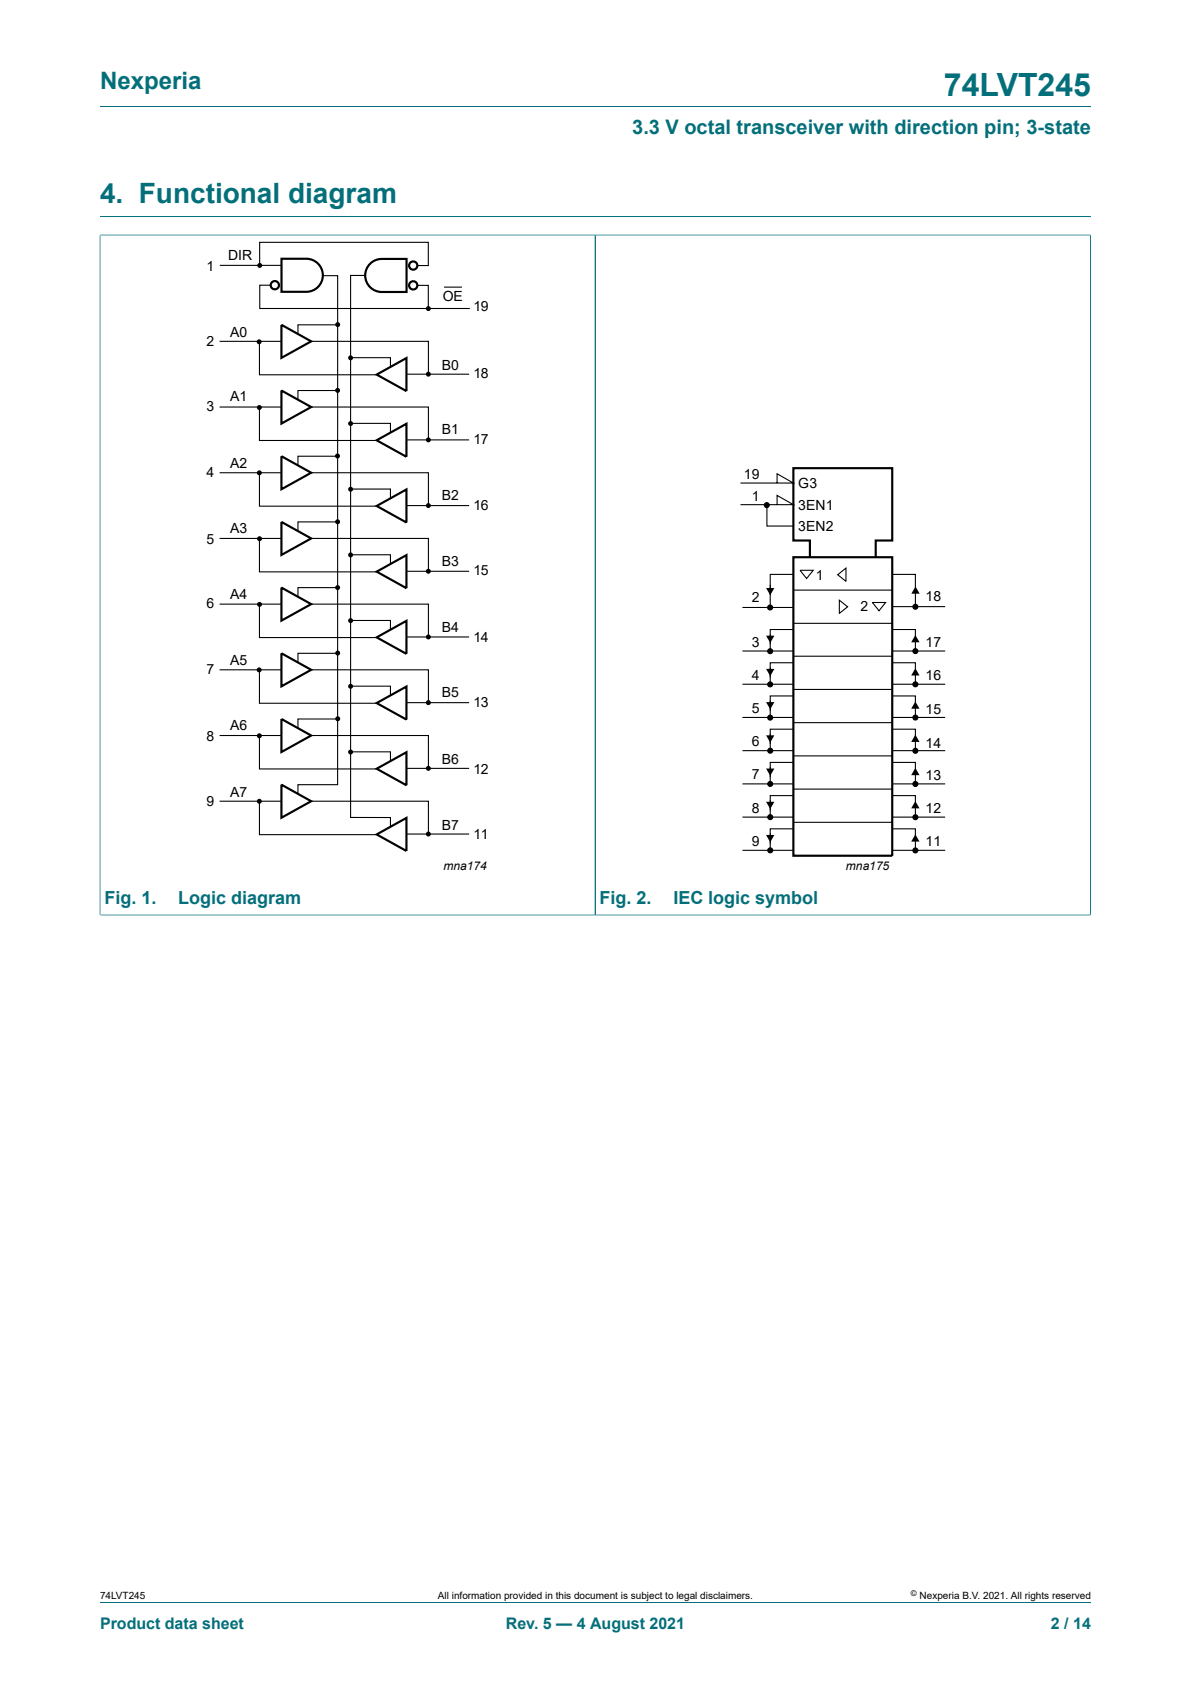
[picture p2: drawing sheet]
<svg xmlns="http://www.w3.org/2000/svg" width="210mm" height="297mm" viewBox="0 0 210 297" stroke-linecap="round" stroke-linejoin="round" font-family="sans-serif">
<path d="M17.6 18.8h174.8M17.6 38.2h174.8M17.6 41.5h174.7M17.6 41.4v120M105 41.5v119.9M192.3 41.4v120M17.6 161.4h174.7M17.6 282.6h174.8" fill="none" stroke="#036f7b" stroke-width=".18"/>
<g fill="none" stroke="#000" stroke-width=".38">
<path d="M49.6 57.3l5.3 2.9-5.3 2.9zM49.6 45.6h4.4a2.92 2.92 0 0 1 2.9 2.9 2.92 2.92 0 0 1-2.9 3h-4.4zM65 46.8a2.91 2.91 0 0 1 2.3-1.1h4.4v5.8h-4.4a2.92 2.92 0 0 1-2.6-1.7 2.92 2.92 0 0 1 .3-3zM49.6 68.9l5.3 2.9-5.3 2.9zM66.4 66.1l5.3-3v5.9zM66.4 77.7l5.3-3v5.9zM49.6 80.5l5.3 2.9-5.3 2.9zM49.6 92l5.3 3-5.3 2.9zM66.4 89.2l5.3-2.9v5.9zM139.9 98.3h17.4v52.6h-17.4zM142.8 98.2v-2.9h-2.9v-12.7h17.4v12.7h-2.9v2.9M49.6 103.6l5.3 2.9-5.3 3z"/>
<path d="M49.6 115.2l5.3 2.9-5.3 2.9zM66.4 100.8l5.3-2.9v5.8zM66.4 112.4l5.3-2.9v5.8zM49.6 126.8l5.3 2.9-5.3 2.9zM49.6 138.4l5.3 2.9-5.3 2.9zM66.4 124l5.3-2.9v5.8zM66.4 135.6l5.3-2.9v5.8zM66.4 147.2l5.3-2.9v5.8z"/>
<circle cx="48.5" cy="50.3" r=".73"/>
<circle cx="72.9" cy="50.3" r=".73"/>
<circle cx="72.9" cy="46.8" r=".73"/>
</g>
<g fill="none" stroke="#000" stroke-width=".19">
<path d="M38.8 46.8h10.8M45.8 46.8v-4.1h29.7v4.1h-1.9M47.7 50.3h-1.9v4.1h37M57 48.6h2.5v89.8h-7v1.6M59.4 57.3h-6.9v1.6M64.4 48.6h-2.6v95.6h7v1.6M73.6 50.3h1.9v4.2M78.3 50.6h3.2M38.7 60.2h10.9M38.7 71.8h10.9M45.7 60.2v5.9h20.7M45.7 71.8v5.9h20.7"/>
<path d="M54.9 60.2h20.6v5.9M54.9 71.8h20.6v5.9M59.4 68.9h-6.9v1.6M61.9 63.1h6.9v1.6M61.9 74.7h6.9v1.5M71.7 66h11M71.7 77.6h11M38.7 83.4h10.9M38.7 95h10.9M45.7 83.4v5.9h20.7M45.7 95v5.9h20.7M54.9 83.4h20.6v5.9"/>
<path d="M54.9 95h20.6v5.9M59.4 80.5h-6.9v1.6M59.4 92h-6.9v1.7M61.9 86.3h6.9v1.5M61.9 97.8h6.9v1.6M71.7 89.2h11M130.6 85.2h9.3l-2.9-1.6v1.6M130.6 89h9.3l-2.9-1.6v1.6M135.2 89.1v3.7h4.7M38.7 106.5h10.9M38.7 118.1h10.9M45.7 106.6v5.8h20.7"/>
<path d="M45.7 118.2v5.8h20.7M54.9 106.5h20.6v5.9M54.9 118.1h20.6v5.9M59.4 103.6h-6.9v1.6M59.4 115.2h-6.9v1.6M61.9 109.4h6.9v1.6M71.7 100.8h11M71.7 112.3h11M130.9 114.8h9M130.9 107.1h9M139.9 111h-4.1v3.8M139.9 116.9h-4.1v3.8"/>
<path d="M139.9 101.3h-4.1v5.8M139.9 115.7h17.4M139.9 109.9h17.4M139.9 104.1h17.4M141.1 100.6h2.3l-1.2 1.4zM147.7 101.4l1.5-1.2v2.3zM148 105.9l1.5 1.1-1.5 1.2zM153.8 106.3h2.4l-1.2 1.4zM157.3 111h4.1v3.8M157.3 116.9h4.1v3.8M157.3 101.3h4.1v5.7M157.3 114.8h9.4"/>
<path d="M157.3 107h9.4M38.7 129.7h10.9M45.7 129.8v5.8h20.7M54.9 129.7h20.6v5.9M59.4 126.8h-6.9v1.6M61.9 121h6.9v1.6M61.9 132.6h6.9v1.6M71.7 123.9h11M71.7 135.5h11M130.9 120.7h9M130.9 126.5h9M130.9 132.4h9"/>
<path d="M130.9 138.3h9M139.9 122.7h-4.1v3.8M139.9 128.6h-4.1v3.8M139.9 134.5h-4.1v3.8M139.9 121.6h17.4M139.9 127.5h17.4M139.9 133.3h17.4M139.9 139.2h17.4M157.3 122.7h4.1v3.8M157.3 128.6h4.1v3.8M157.3 134.5h4.1v3.8M157.3 120.7h9.4"/>
<path d="M157.3 126.5h9.4M157.3 132.4h9.4M157.3 138.3h9.4M38.7 141.3h10.9M45.7 141.3v5.9h20.7M54.9 141.3h20.6v5.9M71.7 147.1h11M130.9 144.1h9M130.9 150h9M139.9 140.3h-4.1v3.8M139.9 146.2h-4.1v3.8M139.9 145h17.4"/>
<path d="M157.3 140.3h4.1v3.8M157.3 146.2h4.1v3.8M157.3 144.1h9.4M157.3 150h9.4"/>
<circle cx="135.2" cy="89.1" r=".44"/>
<circle cx="135.8" cy="107.1" r=".44"/>
<circle cx="135.8" cy="114.8" r=".44"/>
<circle cx="161.4" cy="114.8" r=".44"/>
<circle cx="161.4" cy="107" r=".44"/>
<circle cx="135.8" cy="120.7" r=".44"/>
<circle cx="135.8" cy="126.6" r=".44"/>
<circle cx="135.8" cy="132.4" r=".44"/>
<circle cx="135.8" cy="138.3" r=".44"/>
<circle cx="161.4" cy="132.4" r=".44"/>
<circle cx="161.4" cy="120.7" r=".44"/>
<circle cx="161.4" cy="126.6" r=".44"/>
<circle cx="161.4" cy="138.3" r=".44"/>
<circle cx="135.8" cy="144.1" r=".44"/>
<circle cx="135.8" cy="150" r=".44"/>
<circle cx="161.4" cy="150" r=".44"/>
<circle cx="161.4" cy="144.1" r=".44"/>
</g>
<g fill="#000">
<path d="M135.1 112.1h1.4l-.7 1.3zM135.1 118h1.4l-.7 1.2zM135.1 103.7h1.4l-.7 1.3zM161.4 112l.7 1.3h-1.4zM161.4 117.9l.7 1.2h-1.4zM161.4 103.4l.8 1.3h-1.5zM135.1 123.8h1.4l-.7 1.3zM135.1 129.7h1.4l-.7 1.3zM135.1 135.5h1.4l-.7 1.3zM161.4 123.7l.7 1.3h-1.4zM161.4 129.6l.7 1.3h-1.4zM161.4 135.4l.7 1.3h-1.4z"/>
<path d="M135.1 141.4h1.4l-.7 1.3zM135.1 147.3h1.4l-.7 1.2zM161.4 141.3l.7 1.3h-1.4zM161.4 147.2l.7 1.2h-1.4z"/>
<circle cx="45.8" cy="46.8" r=".44"/>
<circle cx="59.5" cy="57.2" r=".44"/>
<circle cx="75.5" cy="54.4" r=".44"/>
<circle cx="45.7" cy="60.3" r=".44"/>
<circle cx="45.7" cy="71.9" r=".44"/>
<circle cx="59.5" cy="68.9" r=".44"/>
<circle cx="61.8" cy="63.1" r=".44"/>
<circle cx="61.8" cy="74.7" r=".44"/>
<circle cx="75.5" cy="66" r=".44"/>
<circle cx="75.5" cy="77.6" r=".44"/>
<circle cx="45.7" cy="83.4" r=".44"/>
<circle cx="45.8" cy="95" r=".44"/>
<circle cx="59.5" cy="80.4" r=".44"/>
<circle cx="59.5" cy="92" r=".44"/>
<circle cx="61.8" cy="97.9" r=".44"/>
<circle cx="61.8" cy="86.3" r=".44"/>
<circle cx="75.5" cy="89.2" r=".44"/>
<circle cx="135.2" cy="89.1" r=".44"/>
<circle cx="45.7" cy="118.1" r=".44"/>
<circle cx="45.8" cy="106.6" r=".44"/>
<circle cx="59.5" cy="103.6" r=".44"/>
<circle cx="59.5" cy="115.2" r=".44"/>
<circle cx="61.8" cy="109.5" r=".44"/>
<circle cx="75.5" cy="112.3" r=".44"/>
<circle cx="75.5" cy="100.8" r=".44"/>
<circle cx="135.8" cy="107.1" r=".44"/>
<circle cx="135.8" cy="114.8" r=".44"/>
<circle cx="161.4" cy="114.8" r=".44"/>
<circle cx="161.4" cy="107" r=".44"/>
<circle cx="45.7" cy="129.8" r=".44"/>
<circle cx="59.6" cy="126.8" r=".44"/>
<circle cx="61.8" cy="132.6" r=".44"/>
<circle cx="61.8" cy="121" r=".44"/>
<circle cx="75.5" cy="123.9" r=".44"/>
<circle cx="75.5" cy="135.5" r=".44"/>
<circle cx="135.8" cy="120.7" r=".44"/>
<circle cx="135.8" cy="126.6" r=".44"/>
<circle cx="135.8" cy="132.4" r=".44"/>
<circle cx="135.8" cy="138.3" r=".44"/>
<circle cx="161.4" cy="132.4" r=".44"/>
<circle cx="161.4" cy="120.7" r=".44"/>
<circle cx="161.4" cy="126.6" r=".44"/>
<circle cx="161.4" cy="138.3" r=".44"/>
<circle cx="45.7" cy="141.3" r=".44"/>
<circle cx="75.5" cy="147.1" r=".44"/>
<circle cx="135.8" cy="144.1" r=".44"/>
<circle cx="135.8" cy="150" r=".44"/>
<circle cx="161.4" cy="150" r=".44"/>
<circle cx="161.4" cy="144.1" r=".44"/>
</g>
<path d="M135.8 103.1v1.8M135.8 111.8v1.8M135.8 117.7v1.8M135.8 123.6v1.8M135.8 129.4v1.8M135.8 135.3v1.8M135.8 141.1v1.8M135.8 147v1.8" fill="none" stroke="#000" stroke-width=".18"/>
<text font-size="5.6" fill="#036f7b" x="166.4" y="16.8">74LVT245</text>
<text font-size="4.9" fill="#036f7b" x="17.6" y="35.9">4. Functional diagram</text>
<text font-size="4.2" fill="#036f7b" x="17.6" y="15.6">Nexperia</text>
<text font-size="3.5" fill="#036f7b" x="111.5" y="23.7">3.3 V octal transceiver with direction pin; 3-state</text>
<g font-size="3.2" fill="#036f7b">
<text x="18.4" y="159.5">Fig. 1.</text>
<text x="31.4" y="159.5">Logic diagram</text>
<text x="105.7" y="159.5">Fig. 2.</text>
<text x="118.7" y="159.5">IEC logic symbol</text>
</g>
<g font-size="2.8" fill="#036f7b">
<text x="17.6" y="287.2">Product data sheet</text>
<text x="89.2" y="287.2">Rev. 5 — 4 August 2021</text>
<text x="185.3" y="287.2">2 / 14</text>
</g>
<g font-size="2.5">
<text x="36.4" y="47.9">1</text>
<text x="40.2" y="45.8">DIR</text>
<text x="78.1" y="53.1">OE</text>
<text x="40.6" y="59.4">A0</text>
<text x="83.5" y="54.9">19</text>
<text x="36.4" y="61.1">2</text>
<text x="77.9" y="65.2">B0</text>
<text x="40.6" y="70.7">A1</text>
<text x="83.5" y="66.7">18</text>
<text x="36.4" y="72.4">3</text>
<text x="77.9" y="76.5">B1</text>
<text x="40.6" y="82.5">A2</text>
<text x="83.5" y="78.3">17</text>
<text x="36.4" y="84.2">4</text>
<text x="77.9" y="88.3">B2</text>
<text x="131.2" y="84.4">19</text>
<text x="132.6" y="88.3">1</text>
<text x="140.8" y="86">G3</text>
<text x="36.4" y="95.9">5</text>
<text x="40.6" y="94">A3</text>
<text x="83.5" y="90">16</text>
<text x="140.8" y="90">3EN1</text>
<text x="140.8" y="93.6">3EN2</text>
<text x="77.9" y="99.8">B3</text>
<text x="83.5" y="101.4">15</text>
<text x="36.4" y="107.3">6</text>
<text x="40.6" y="105.7">A4</text>
<text x="132.6" y="106.2">2</text>
<text x="143.9" y="102.2">1</text>
<text x="151.7" y="107.7">2</text>
<text x="163.2" y="106">18</text>
<text x="77.9" y="111.4">B4</text>
<text x="83.5" y="113.1">14</text>
<text x="36.4" y="118.9">7</text>
<text x="40.6" y="117.2">A5</text>
<text x="132.6" y="114">3</text>
<text x="132.6" y="119.9">4</text>
<text x="163.2" y="114">17</text>
<text x="163.2" y="120">16</text>
<text x="77.9" y="123">B5</text>
<text x="83.5" y="124.7">13</text>
<text x="132.6" y="125.7">5</text>
<text x="163.2" y="125.8">15</text>
<text x="36.4" y="130.6">8</text>
<text x="40.6" y="128.8">A6</text>
<text x="132.6" y="131.6">6</text>
<text x="163.2" y="131.9">14</text>
<text x="77.9" y="134.7">B6</text>
<text x="83.5" y="136.4">12</text>
<text x="132.6" y="137.5">7</text>
<text x="163.2" y="137.6">13</text>
<text x="36.4" y="142.2">9</text>
<text x="40.6" y="140.6">A7</text>
<text x="132.6" y="143.3">8</text>
<text x="163.2" y="143.4">12</text>
<text x="77.9" y="146.4">B7</text>
<text x="83.5" y="148">11</text>
<text x="132.6" y="149.1">9</text>
<text x="163.2" y="149.1">11</text>
</g>
<g font-size="2.1">
<text x="78.2" y="153.5">mna174</text>
<text x="149.1" y="153.5">mna175</text>
</g>
<g font-size="1.8">
<text x="17.6" y="282">74LVT245</text>
<text x="77.2" y="282">All information provided in this document is subject to legal disclaimers.</text>
<text x="162.2" y="282">Nexperia B.V. 2021. All rights reserved</text>
</g>
<text font-size="1.4" x="160.6" y="281.6">©</text>
</svg>
